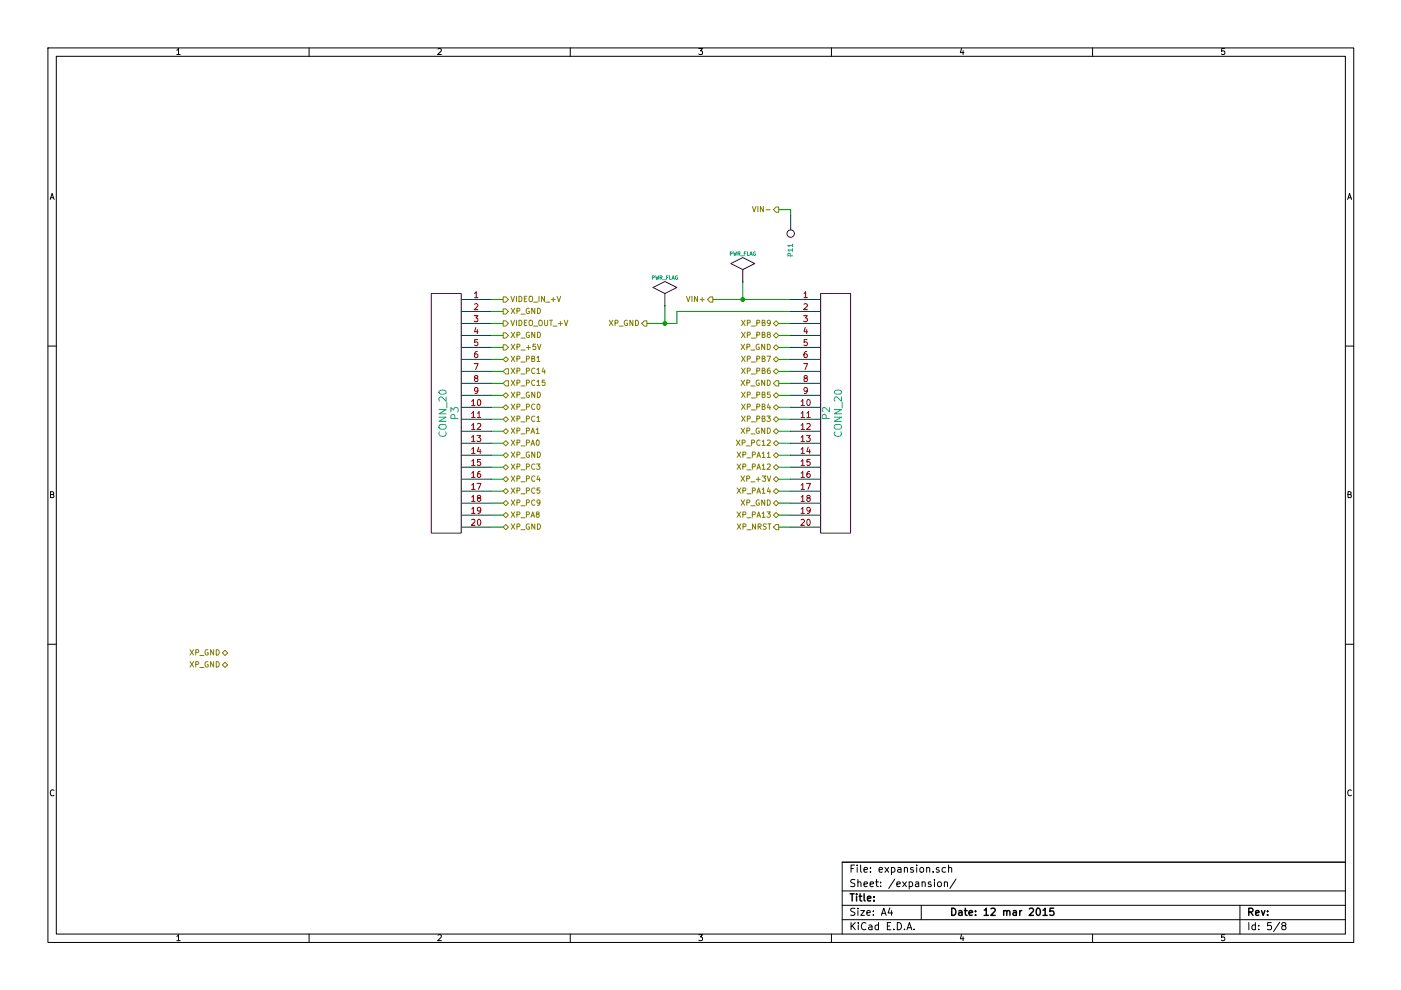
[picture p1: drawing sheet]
EESchema Schematic File Version 2  date Thu 12 Mar 2015 15:44:15 GMT
LIBS:lm358
LIBS:conn_6
LIBS:conn_5
LIBS:conn_3
LIBS:conn_2
LIBS:conn_20
LIBS:si501
LIBS:stm32f405rgt6
LIBS:power
LIBS:device
LIBS:transistors
LIBS:conn
LIBS:linear
LIBS:regul
LIBS:74xx
LIBS:cmos4000
LIBS:adc-dac
LIBS:memory
LIBS:xilinx
LIBS:special
LIBS:microcontrollers
LIBS:dsp
LIBS:microchip
LIBS:analog_switches
LIBS:motorola
LIBS:texas
LIBS:intel
LIBS:audio
LIBS:interface
LIBS:digital-audio
LIBS:philips
LIBS:display
LIBS:cypress
LIBS:siliconi
LIBS:opto
LIBS:atmel
LIBS:contrib
LIBS:valves
LIBS:adg704
LIBS:bd9g101g
LIBS:dac084s085
LIBS:fms6141
LIBS:ld39015mxxr
LIBS:mcp6562
LIBS:opa830
LIBS:si8642
LIBS:tlv3501
LIBS:74lvc1g86
LIBS:R0link
LIBS:osd-cache
EELAYER 25  0
EELAYER END
$Descr A4 11700 8267
encoding utf-8
Sheet 5 8
Title ""
Date "12 mar 2015"
Rev ""
Comp ""
Comment1 ""
Comment2 ""
Comment3 ""
Comment4 ""
$EndDescr
Wire Wire Line
	6600 2700 6500 2700
Wire Wire Line
	6600 3400 6500 3400
Wire Wire Line
	6600 3200 6500 3200
Wire Wire Line
	6600 3000 6500 3000
Wire Wire Line
	6500 1750 6600 1750
Wire Wire Line
	6600 1750 6600 1800
Wire Wire Line
	6500 4300 6600 4300
Wire Wire Line
	6500 4100 6600 4100
Wire Wire Line
	6500 3900 6600 3900
Wire Wire Line
	6500 3700 6600 3700
Wire Wire Line
	6500 3500 6600 3500
Wire Wire Line
	6500 2900 6600 2900
Wire Wire Line
	4100 4400 4200 4400
Wire Wire Line
	4100 4200 4200 4200
Wire Wire Line
	4100 4000 4200 4000
Wire Wire Line
	4100 3800 4200 3800
Wire Wire Line
	4100 3600 4200 3600
Wire Wire Line
	4100 3200 4200 3200
Wire Wire Line
	4200 3000 4100 3000
Connection ~ 6200 2500
Wire Wire Line
	6200 2350 6200 2500
Wire Wire Line
	4100 2700 4200 2700
Wire Wire Line
	4100 2500 4200 2500
Wire Wire Line
	4100 2900 4200 2900
Wire Wire Line
	5950 2500 6600 2500
Wire Wire Line
	4100 2600 4200 2600
Wire Wire Line
	4100 2800 4200 2800
Wire Wire Line
	5550 2700 5550 2550
Connection ~ 5550 2700
Wire Wire Line
	4100 3100 4200 3100
Wire Wire Line
	4100 3300 4200 3300
Wire Wire Line
	4100 3500 4200 3500
Wire Wire Line
	4100 3700 4200 3700
Wire Wire Line
	4100 3900 4200 3900
Wire Wire Line
	4100 4100 4200 4100
Wire Wire Line
	4100 4300 4200 4300
Wire Wire Line
	6500 2800 6600 2800
Wire Wire Line
	6500 3600 6600 3600
Wire Wire Line
	6500 3800 6600 3800
Wire Wire Line
	6500 4000 6600 4000
Wire Wire Line
	6500 4200 6600 4200
Wire Wire Line
	6500 4400 6600 4400
Wire Wire Line
	4100 3400 4200 3400
Wire Wire Line
	6600 3100 6500 3100
Wire Wire Line
	6600 3300 6500 3300
Wire Wire Line
	6600 2600 5650 2600
Wire Wire Line
	5650 2600 5650 2700
Wire Wire Line
	5650 2700 5400 2700
Text HLabel 6500 2900 0    45   BiDi ~ 0
XP_GND
Text HLabel 4200 3000 2    45   BiDi ~ 0
XP_PB1
Text HLabel 6500 2800 0    45   BiDi ~ 0
XP_PB8
Text HLabel 4200 3800 2    45   BiDi ~ 0
XP_GND
Text HLabel 6500 1750 0    45   Output ~ 0
VIN-
$Comp
L CONN_1 P11
U 1 1
P 6600 1950
F 0 "P11" H 6680 1950 40  0000 L CNN
F 1 "CONN_1" H 6600 2005 30  0001 C CNN
	1    6600 1950
	0    1    1    0   
$EndComp
Text HLabel 6500 3600 0    45   BiDi ~ 0
XP_GND
Text HLabel 6500 3200 0    45   Output ~ 0
XP_GND
$Comp
L PWR_FLAG #FLG03
U 1 1
P 5550 2550
F 0 "#FLG03" H 5550 2820 30  0001 C CNN
F 1 "PWR_FLAG" H 5550 2780 30  0000 C CNN
	1    5550 2550
	1    0    0    -1  
$EndComp
$Comp
L PWR_FLAG #FLG04
U 1 1
P 6200 2350
F 0 "#FLG04" H 6200 2620 30  0001 C CNN
F 1 "PWR_FLAG" H 6200 2580 30  0000 C CNN
	1    6200 2350
	1    0    0    -1  
$EndComp
Text HLabel 6500 4300 0    45   BiDi ~ 0
XP_PA13
Text HLabel 4200 2800 2    45   Output ~ 0
XP_GND
Text HLabel 4200 2600 2    45   Output ~ 0
XP_GND
Text HLabel 4200 2700 2    45   Output ~ 0
VIDEO_OUT_+V
Text HLabel 4200 2500 2    45   Output ~ 0
VIDEO_IN_+V
Text HLabel 5400 2700 0    45   Output ~ 0
XP_GND
Text HLabel 4200 2900 2    45   Output ~ 0
XP_+5V
$Comp
L CONN_20 P3
U 1 1
P 3750 3450
F 0 "P3" V 3700 3450 60  0000 C CNN
F 1 "CONN_20" V 3800 3450 60  0000 C CNN
	1    3750 3450
	-1   0    0    -1  
$EndComp
$Comp
L CONN_20 P2
U 1 1
P 6950 3450
F 0 "P2" V 6900 3450 60  0000 C CNN
F 1 "CONN_20" V 7000 3450 60  0000 C CNN
	1    6950 3450
	1    0    0    -1  
$EndComp
Text HLabel 1900 5550 0    45   BiDi ~ 0
XP_GND
Text HLabel 5950 2500 0    45   Output ~ 0
VIN+
Text HLabel 4200 3200 2    45   Input ~ 0
XP_PC15
Text HLabel 6500 4400 0    45   Output ~ 0
XP_NRST
Text HLabel 1900 5450 0    45   BiDi ~ 0
XP_GND
Text HLabel 6500 4200 0    45   BiDi ~ 0
XP_GND
Text HLabel 6500 4100 0    45   BiDi ~ 0
XP_PA14
Text HLabel 6500 3900 0    45   BiDi ~ 0
XP_PA12
Text HLabel 6500 3800 0    45   BiDi ~ 0
XP_PA11
Text HLabel 6500 3700 0    45   BiDi ~ 0
XP_PC12
Text HLabel 6500 3500 0    45   BiDi ~ 0
XP_PB3
Text HLabel 6500 3400 0    45   BiDi ~ 0
XP_PB4
Text HLabel 6500 3300 0    45   BiDi ~ 0
XP_PB5
Text HLabel 6500 4000 0    45   BiDi ~ 0
XP_+3V
Text HLabel 6500 3100 0    45   BiDi ~ 0
XP_PB6
Text HLabel 6500 3000 0    45   BiDi ~ 0
XP_PB7
Text HLabel 6500 2700 0    45   BiDi ~ 0
XP_PB9
Text HLabel 4200 4300 2    45   BiDi ~ 0
XP_PA8
Text HLabel 4200 4200 2    45   BiDi ~ 0
XP_PC9
Text HLabel 4200 4100 2    45   BiDi ~ 0
XP_PC5
Text HLabel 4200 4000 2    45   BiDi ~ 0
XP_PC4
Text HLabel 4200 3900 2    45   BiDi ~ 0
XP_PC3
Text HLabel 4200 3700 2    45   BiDi ~ 0
XP_PA0
Text HLabel 4200 3600 2    45   BiDi ~ 0
XP_PA1
Text HLabel 4200 3500 2    45   BiDi ~ 0
XP_PC1
Text HLabel 4200 3400 2    45   BiDi ~ 0
XP_PC0
Text HLabel 4200 3300 2    45   BiDi ~ 0
XP_GND
Text HLabel 4200 3100 2    45   Input ~ 0
XP_PC14
Text HLabel 4200 4400 2    45   BiDi ~ 0
XP_GND
$EndSCHEMATC
